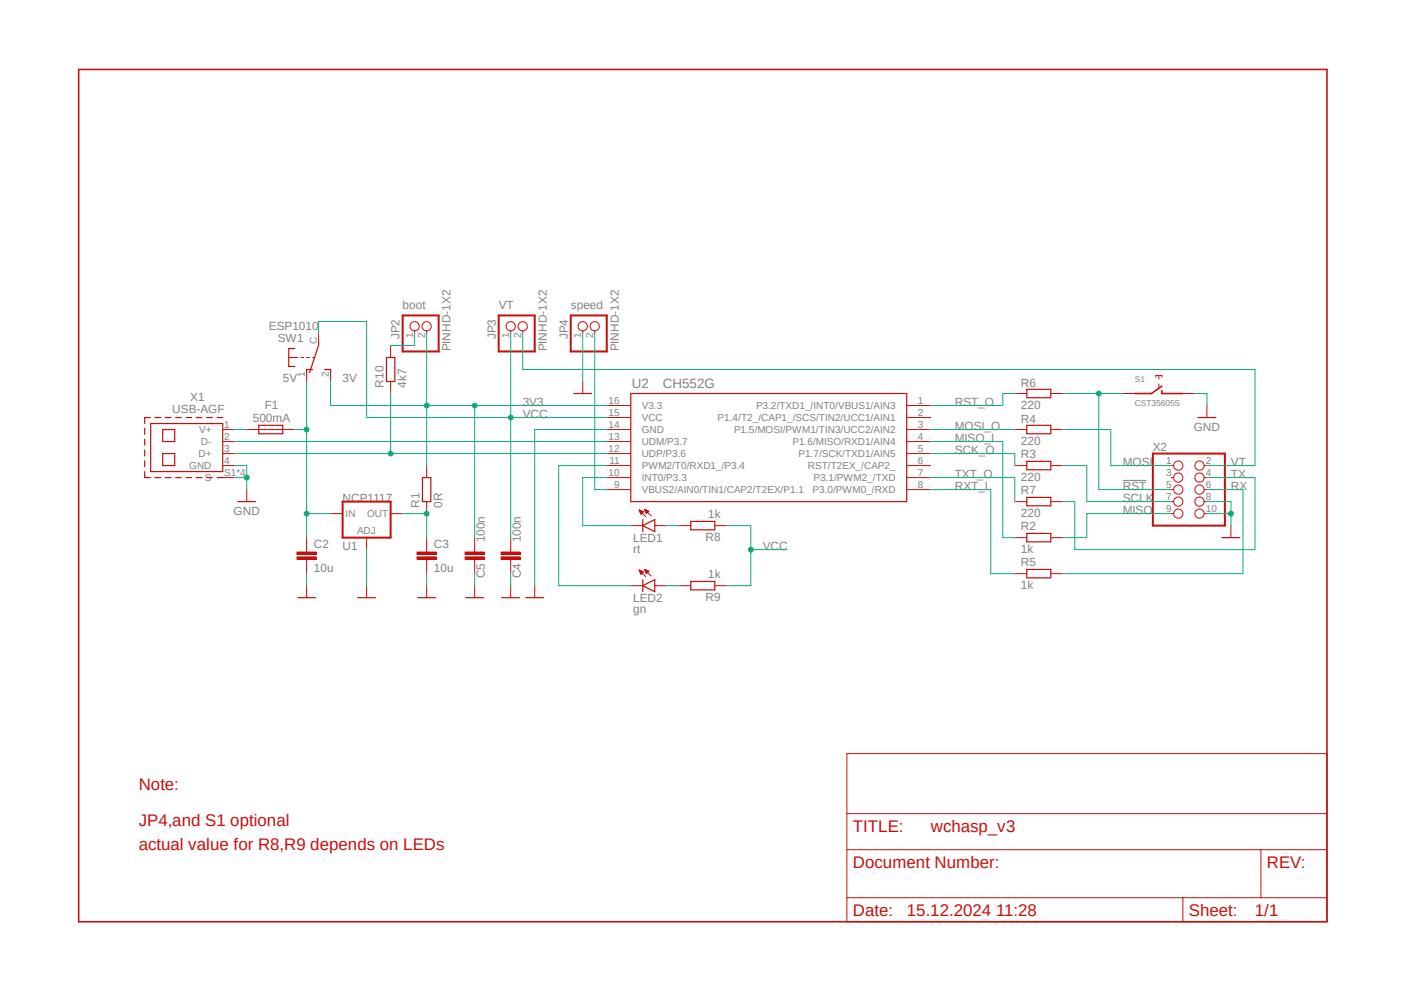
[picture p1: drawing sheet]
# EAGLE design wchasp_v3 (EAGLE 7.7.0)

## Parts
C2  10u  C-EUC0805K  [C0805K]
C3  10u  C-EUC0805K  [C0805K]
C4  100n  C-EUC0603  [C0603]
C5  100n  C-EUC0603  [C0603]
F1  500mA  R-EU_R0805W  [R0805W]
JP2  PINHD-1X2  [1X2]
JP3  PINHD-1X2  [1X2]
JP4  PINHD-1X2  [1X2]
LED1  rt  LED_0603  [D0603]
LED2  gn  LED_0603  [D0603]
R1  0R  R-EU_R0603  [R0603]
R2  1k  R-EU_R0603  [R0603]
R3  220  R-EU_R0603  [R0603]
R4  220  R-EU_R0603  [R0603]
R5  1k  R-EU_R0603  [R0603]
R6  220  R-EU_R0603  [R0603]
R7  220  R-EU_R0603  [R0603]
R8  1k  R-EU_R0603  [R0603]
R9  1k  R-EU_R0603  [R0603]
R10  4k7  R-EU_R0603  [R0603]
S1  CST35605S  [CST35605S]
SW1  ESP1010  [ESP1010]
U1  NCP1117  [SOT223]
U2  CH552G  [SO16]
X1  USB-AGF  [USB-AGF]
X2  PINHD-2X5/90  [2X05/90]

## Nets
3V3: C5.1 JP2.2 R1.2 SW1.2(S) U2.16(V3.3)
!RST: R6.2 S1.1 X2.5
GND: C2.2 C3.2 C4.2 C5.2 JP4.1 S1.2 U1.1(ADJ) U2.14(GND) X1.4(GND) X1.S1(S) X1.S2(S) X1.S3(S) X1.S4(S) X2.8 X2.10
MISO: R2.2 X2.9
MISO_I: R2.1 U2.4(P1.6/MISO/RXD1/AIN4)
MOSI: R4.2 X2.1
MOSI_O: R4.1 U2.3(P1.5/MOSI/PWM1/TIN3/UCC2/AIN2)
N$1: JP2.1 R10.2
N$2: U2.13(UDM/P3.7) X1.2(D-)
N$3: R10.1 U2.12(UDP/P3.6) X1.3(D+)
N$4: LED1.A R8.2
N$5: C2.1 F1.2 SW1.1(O) U1.3(IN)
N$7: C3.1 R1.1 U1.2(OUT) U1.4(OUT)
N$8: LED2.A R9.2
N$9: LED2.K(C) U2.11(PWM2/T0/RXD1_/P3.4)
N$10: LED1.K(C) U2.10(INT0/P3.3)
N$14: F1.1 X1.1(V+)
RST_O: R6.1 U2.1(P3.2/TXD1_/INT0/VBUS1/AIN3)
RX: R5.2 X2.6
RXT_I: R5.1 U2.8(P3.0/PWM0_/RXD)
SCK_O: R3.1 U2.5(P1.7/SCK/TXD1/AIN5)
SCLK: R3.2 X2.7
SLOW: JP4.2 U2.9(VBUS2/AIN0/TIN1/CAP2/T2EX/P1.1)
TX: R7.2 X2.4
TXT_O: R7.1 U2.7(P3.1/PWM2_/TXD)
VCC: C4.1 JP3.1 R8.1 R9.1 SW1.C U2.15(VCC)
VT: JP3.2 X2.2
Unconnected: U2.2(P1.4/T2_/CAP1_/SCS/TIN2/UCC1/AIN1) U2.6(RST/T2EX_/CAP2_) X2.3

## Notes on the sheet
- boot | VT | speed
- 5V | 3V
- Note:
- JP4,and S1 optional
- actual value for R8,R9 depends on LEDs
